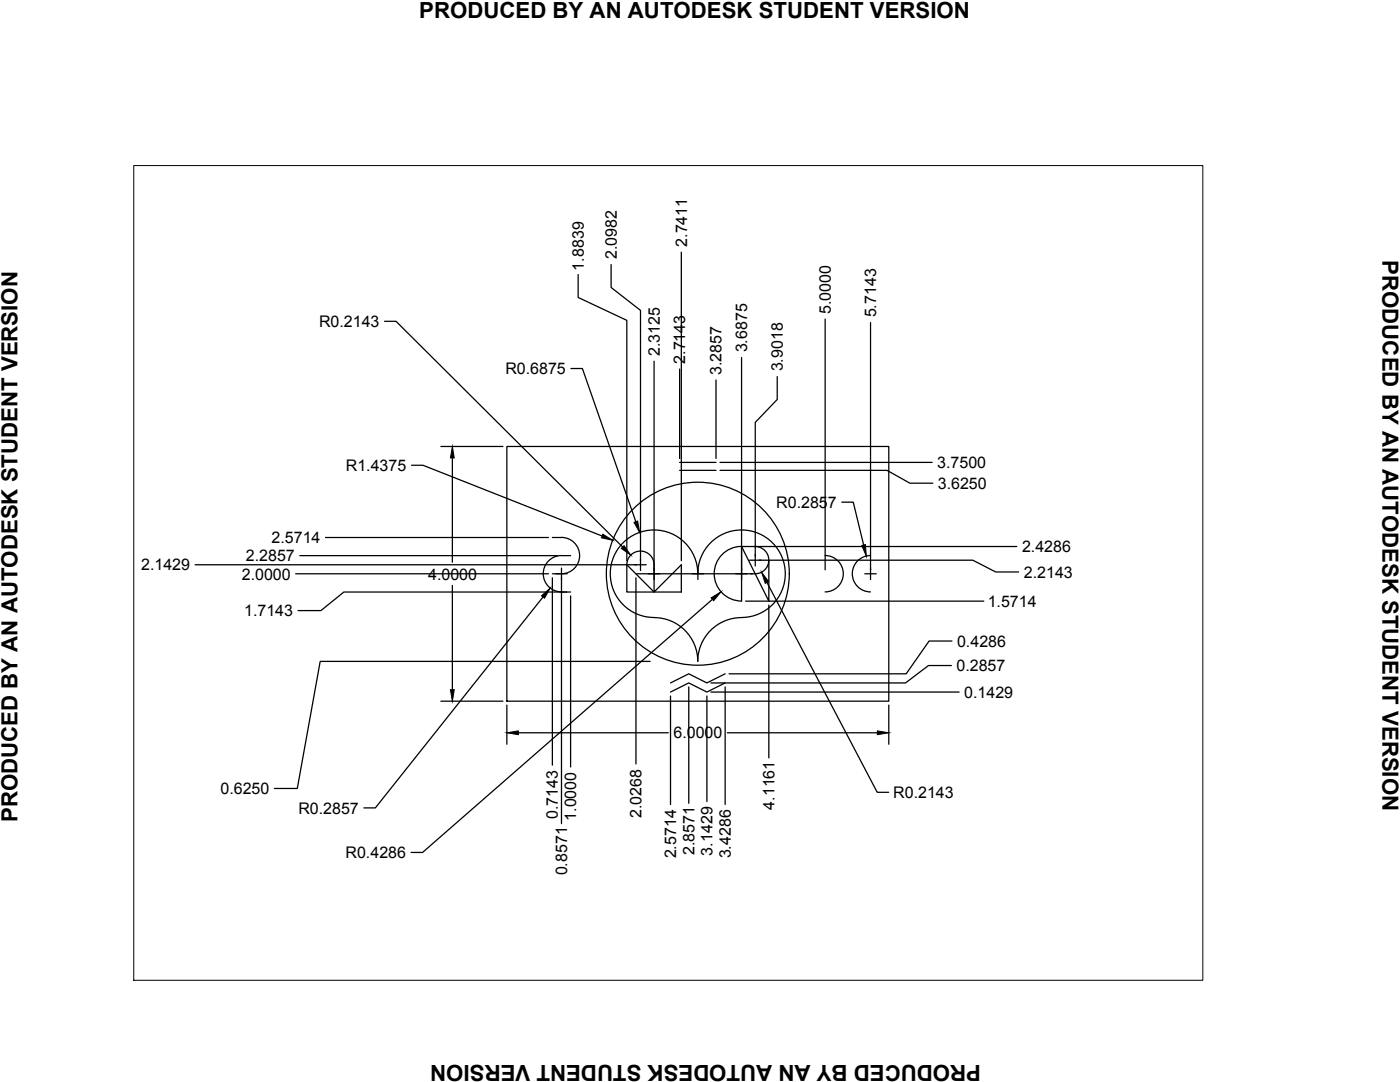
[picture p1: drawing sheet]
<svg xmlns="http://www.w3.org/2000/svg" width="279mm" height="216mm" viewBox="0 0 279 216" stroke-linecap="round" stroke-linejoin="round" font-family="sans-serif">
<!-- layer: 0 -->
<g fill="none" stroke="#000" stroke-width=".25">
<path d="M115.4 54.8v4.6l9.7 4.5v48M122 52.8v4.6l5.8 4.5v50M136 50.3v61.6M76.8 64.1h2.2l45.3 45.1M113.9 73.5h2.3l10.7 30.6M130.5 72.1v43.5M135.6 73.6v17.9M142.9 75.8v15.7M148 71.3v44.3M155.1 75.1v4.6l-4.4 4.6v26.7M164.7 63.7v50M173.7 64.4v51.2"/>
<path d="M82.1 92.8h2.3l35.8 14.2M88 89.1h12.4M90.3 91.4v20.8M101.2 89.1h76.2v50.8h-76.2zM135.6 92.3h7.3M135.6 93.9h7.3M143.7 93.9h33.3l4.6 2.5h4.6M143.7 92.3h42.3M38.9 112.7h90.1M59 114.5h50.5M59.8 110.9h51.5M65 107.3h44.5"/>
<path d="M90.3 116.8v20.8M108.4 119.1l-33.5 42.1h-2.3M110.2 114.5h3M110.2 107.3h1.9M110.2 115.3v37.4M112 107.2a3.6 3.6 0 0 1 3.7 3.7 3.6 3.6 0 0 1-3.7 3.6M112.1 118.1h1.8M112.1 113.3v51.1M113.1 118.1h-44.5l-4.5 3.7h-4.6M113.9 110.9a5 5 0 0 0-4.4 1 3.6 3.6 0 0 0-.8 4 3.6 3.6 0 0 0 3.3 2.2M113.9 118.9v34.1M124.4 108.3a8.7 8.7 0 0 1 9.5-1.9 8.7 8.7 0 0 1 5.4 8.1 8.7 8.7 0 0 1 8.7-8.7 8.7 8.7 0 0 1 8.7 8.7 8.7 8.7 0 0 1-8.7 8.7 8.7 8.7 0 0 0-8.7 8.8 8.8 8.8 0 0 0-8.8-8.8 8.7 8.7 0 0 1-8-5.4 8.7 8.7 0 0 1 1.9-9.5z"/>
<path d="M125.1 112.7a2.72 2.72 0 0 1 2.7-2.7 2.72 2.72 0 0 1 2.7 2.7M126.9 115.3v37.1M127.8 111.5v2.3M130.5 112.7v5.4l5.5-5.4v5.4h-10.9v-5.4l5.4 5.4M139.3 113.3v2.3M142.2 119.6l-57.9 50.5h-2.3M148 109a5.5 5.5 0 0 0-5.5 5.5 5.5 5.5 0 0 0 5.5 5.4v-10.8a8.6 8.6 0 0 1 3.9 .2 2.72 2.72 0 0 1 1.5 3.1 2.72 2.72 0 0 1-2.7 2.1h-23.8M148 109.1l5.4 10.9v-8.2M148.8 120h47.5M149.6 111.8h2.3M150.6 109.1h52.3M150.7 110.6v2.3"/>
<path d="M151.5 111.8h42.6l4.6 2.3h4.6M153.1 116.2l22 41.9h2.3M164.7 110.8a3.6 3.6 0 0 1 3.6 3.7 3.6 3.6 0 0 1-3.6 3.6M168 100.2h2.3l2.1 8.6M172.6 114.5h2.3M173.7 110.8a3.6 3.6 0 0 0-3.6 3.7 3.6 3.6 0 0 0 3.6 3.6M88 139.9h12.4M129.8 132h-65.9l-4.6 25.3h-4.5M133.8 138.9v21.6M137.5 137.1v23.2M141.1 138.9v21M141.9 138.1h49.5"/>
<path d="M144.7 134.5l-3.6 1.8-3.6-1.8-3.7 1.8M144.7 136.3l-3.6 1.8-3.6-1.8-3.7 1.8M144.7 137.1v23.4M153.4 120.7v30.5M189.9 132.8h-4.6l-4.6 3.5h-38.8M190 127.9h-4.6l-4.6 6.6h-35.3M101.2 140.7v7.8M103.4 146.2h30M145.2 146.2h29.9M177.4 140.7v7.8"/>
<circle cx="139.3" cy="114.5" r="18.3"/>
</g>
<path d="M90.3 89.1l.4 2.3h-.8zM108.1 118.9l1.7-1.6-1.1 2.1zM120.3 106.6l2 1.2-2.3-.5zM124 109.4l.5-.5 1.4 1.9zM126.5 104.2l.8-.2 .4 2.3zM141.9 119.3l2-1.2-1.5 1.8zM152 114.2l1.4 1.8-.7 .4zM172 108.8l.7-.1 .2 2.3zM89.9 137.6h.8l-.4 2.3zM101.2 146.2l2.2-.4v.8zM175.1 145.8l2.3 .4-2.3 .4z" fill="#000" stroke="#000" stroke-width=".2"/>
<path d="M26.7 33h213.4v162.6h-213.4z" fill="none" stroke="#000" stroke-width=".2"/>
<g font-size="4.4">
<text x="83.7" y="3.5">PRODUCED BY AN AUTODESK STUDENT VERSION</text>
<text x="275.9" y="51.9" transform="rotate(90 275.9 51.9)">PRODUCED BY AN AUTODESK STUDENT VERSION</text>
<text x="3.5" y="164" transform="rotate(-90 3.5 164)">PRODUCED BY AN AUTODESK STUDENT VERSION</text>
<text x="195.8" y="212.4" transform="rotate(180 195.8 212.4)">PRODUCED BY AN AUTODESK STUDENT VERSION</text>
</g>
<g font-size="3.2">
<text x="116.5" y="54" transform="rotate(-90 116.5 54)">1.8839</text>
<text x="123.1" y="51.8" transform="rotate(-90 123.1 51.8)">2.0982</text>
<text x="137.1" y="49.3" transform="rotate(-90 137.1 49.3)">2.7411</text>
<text x="63.7" y="65.2">R0.2143</text>
<text x="165.8" y="62.7" transform="rotate(-90 165.8 62.7)">5.0000</text>
<text x="174.9" y="63.4" transform="rotate(-90 174.9 63.4)">5.7143</text>
<text x="131.7" y="71" transform="rotate(-90 131.7 71)">2.3125</text>
<text x="149.1" y="70.3" transform="rotate(-90 149.1 70.3)">3.6875</text>
<text x="100.9" y="74.7">R0.6875</text>
<text x="136.8" y="72.6" transform="rotate(-90 136.8 72.6)">2.7143</text>
<text x="144" y="74.8" transform="rotate(-90 144 74.8)">3.2857</text>
<text x="156.2" y="74.1" transform="rotate(-90 156.2 74.1)">3.9018</text>
<text x="69" y="94">R1.4375</text>
<text x="187" y="93.4">3.7500</text>
<text x="154.9" y="101.3">R0.2857</text>
<text x="187.2" y="97.5">3.6250</text>
<text x="28.2" y="113.8">2.1429</text>
<text x="49.1" y="112">2.2857</text>
<text x="54.2" y="108.4">2.5714</text>
<text x="204" y="110.2">2.4286</text>
<text x="48.3" y="115.6">2.0000</text>
<text x="85.4" y="115.6">4.0000</text>
<text x="204.3" y="115.3">2.2143</text>
<text x="48.7" y="123">1.7143</text>
<text x="197.1" y="121.1">1.5714</text>
<text x="191" y="129">0.4286</text>
<text x="190.9" y="133.9">0.2857</text>
<text x="192.4" y="139.2">0.1429</text>
<text x="134.4" y="147.3">6.0000</text>
<text x="44" y="158.5">0.6250</text>
<text x="154.6" y="161.6" transform="rotate(-90 154.6 161.6)">4.1161</text>
<text x="178.3" y="159.2">R0.2143</text>
<text x="59.5" y="162.3">R0.2857</text>
<text x="111.4" y="163.4" transform="rotate(-90 111.4 163.4)">0.7143</text>
<text x="115" y="163.8" transform="rotate(-90 115 163.8)">1.0000</text>
<text x="128" y="163.2" transform="rotate(-90 128 163.2)">2.0268</text>
<text x="69" y="171.2">R0.4286</text>
<text x="135" y="171.3" transform="rotate(-90 135 171.3)">2.5714</text>
<text x="138.6" y="170.6" transform="rotate(-90 138.6 170.6)">2.8571</text>
<text x="142.2" y="170.7" transform="rotate(-90 142.2 170.7)">3.1429</text>
<text x="145.8" y="171.3" transform="rotate(-90 145.8 171.3)">3.4286</text>
<text x="113.2" y="174.7" transform="rotate(-90 113.2 174.7)">0.8571</text>
</g>
</svg>
